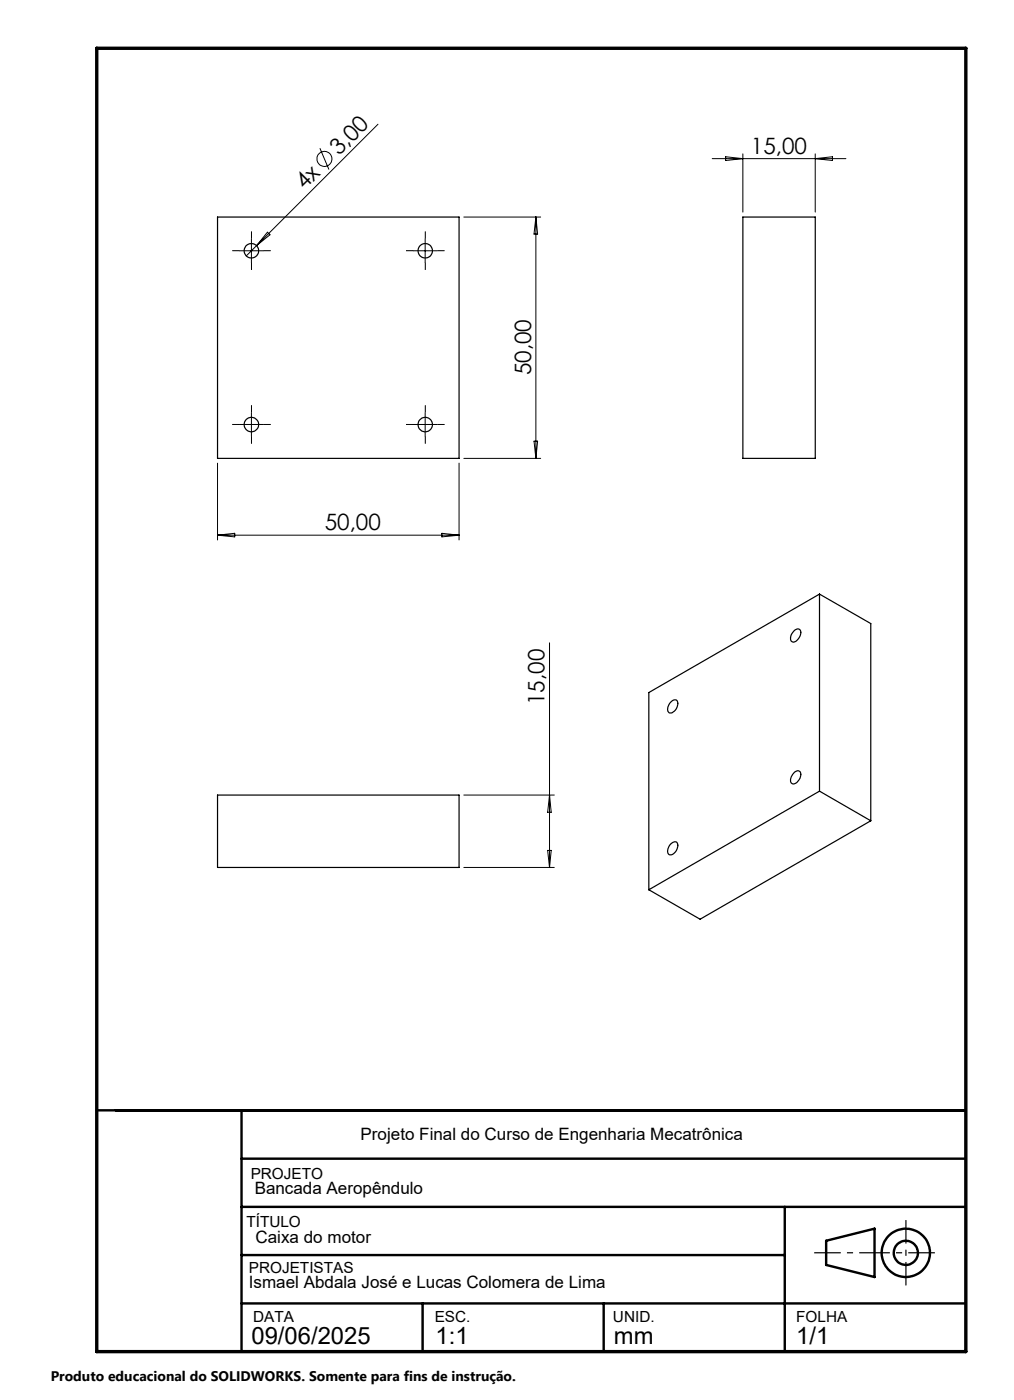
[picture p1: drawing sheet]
<svg xmlns="http://www.w3.org/2000/svg" width="210mm" height="290mm" viewBox="0 0 210 290" stroke-linecap="round" stroke-linejoin="round" font-family="sans-serif">
<g fill="none" stroke="#000" stroke-width=".25">
<path d="M45 45h50.1v49.9h-50.1zM153.8 45h15v49.9h-15zM164.5 130.6a.77 .77 0 0 1 1.1-.2 .77 .77 0 0 1 .2 1.1 1.83 1.83 0 0 1-1.7 1.5 1.36 1.36 0 0 1 .2-2.2zM169.7 123.1l-35.3 20.4v40.8M169.7 123.1v40.8M169.7 123.1l10.6 6.1v40.8M138.9 145.5a.77 .77 0 0 1 .8-.5 .77 .77 0 0 1 .7 .7 1.89 1.89 0 0 1-1.7 2 1.32 1.32 0 0 1 0-2zM45 164.7h50.1v15h-50.1zM138.9 174.9a.86 .86 0 0 1 1.4-.2 1.89 1.89 0 0 1-1.6 2.4 1.32 1.32 0 0 1 0-2zM164.5 160a.77 .77 0 0 1 1.1-.2 .77 .77 0 0 1 .2 1.1 1.58 1.58 0 0 1-1.8 1.4 1.51 1.51 0 0 1 .3-2.1zM169.7 163.9l-35.3 20.4M169.7 163.9l10.6 6.1"/>
<path d="M180.3 170l-35.3 20.4-10.6-6.1"/>
<circle cx="52.1" cy="52" r="1.5"/>
<circle cx="88.1" cy="51.9" r="1.5"/>
<circle cx="52.1" cy="87.9" r="1.5"/>
<circle cx="88.1" cy="87.9" r="1.5"/>
</g>
<g fill="none" stroke="#000" stroke-width=".21">
<path d="M66.3 30.7l1.8 4.4M78.3 25.7l-27.3 27.3M147.5 32.9h27.7M150.3 32.5l3.5 .4-3.5 .3zM153.8 31.9v12M168.8 31.9v12M168.8 32.9l3.6-.4v.7zM49.6 51.9h5M52.1 49.4v5.1M55.4 48.1l.5 .5-2.8 2.3zM85.5 51.9h5.1M88.1 49.4v5.1"/>
<path d="M96.1 45h15.9M111 45v49.9M111 45l.3 3.5h-.7zM45 95.9v15.9M49.6 87.9h5M52.1 85.5v4.9M85.5 87.9h5.1M88.1 85.5v4.9M95.1 95.9v15.9M96.1 94.9h15.9M110.6 91.4h.7l-.3 3.5zM45 110.9h50.1"/>
<path d="M45 110.9l3.6-.4v.7zM91.5 110.5l3.6 .4-3.6 .3zM113.8 133.2v46.5M96.1 164.7h18.7M96.1 179.7h18.7M113.4 176.2h.8l-.4 3.5zM113.8 164.7l.4 3.6h-.8z"/>
<circle cx="67.2" cy="32.9" r="1.57"/>
</g>
<g fill="none" stroke="#000" stroke-width=".5">
<path d="M20 230h180M50 230v50M50 240h150M50 250h150M50 260h112.5M162.5 250v30M171.1 257l10-2.5v10l-10-2.5zM50 270h150M87.5 270v10M125 270v10"/>
<circle cx="187.6" cy="259.5" r="5"/>
<circle cx="187.6" cy="259.5" r="2.51"/>
</g>
<g fill="none" stroke="#000" stroke-width=".21" stroke-dasharray="15.2 1.3 1.3 1.3" stroke-linecap="butt">
<path d="M49.6 51.9h-1.5M52.1 49.4v-1.5M52.1 54.4v1.5M54.6 51.9h1.5M85.6 51.9h-1.5M88.1 49.4v-1.5M88.1 54.4v1.5M90.6 51.9h1.5M49.6 87.9h-1.5M52.1 85.4v-1.5M52.1 90.4v1.5M54.6 87.9h1.5"/>
<path d="M85.6 87.9h-1.5M88.1 85.4v-1.5M88.1 90.4v1.5M90.6 87.9h1.5"/>
</g>
<path d="M168.6 259.5h25" fill="none" stroke="#000" stroke-width=".25" stroke-dasharray="6.3 1.3 1.3 1.3" stroke-dashoffset=".8" stroke-linecap="butt"/>
<path d="M187.6 252.7v13.6" fill="none" stroke="#000" stroke-width=".25" stroke-dasharray="6.3 1.3 1.3 1.3" stroke-dashoffset="1.5" stroke-linecap="butt"/>
<path d="M20 10h180v270h-180z" fill="none" stroke="#000" stroke-width=".7"/>
<g font-size="4.9">
<text x="52.1" y="278.3">09/06/2025</text>
<text x="90.2" y="278.3">1:1</text>
<text x="127.1" y="278.3">mm</text>
<text x="164.9" y="278.3">1/1</text>
</g>
<g font-size="4.7">
<text x="70.2" y="32.3" transform="rotate(-45 70.2 32.3)">3,00</text>
<text x="155.5" y="31.8">15,00</text>
<text x="63.1" y="39.4" transform="rotate(-45 63.1 39.4)">4x</text>
<text x="110" y="77.7" transform="rotate(-90 110 77.7)">50,00</text>
<text x="67.3" y="109.8">50,00</text>
<text x="112.8" y="146.1" transform="rotate(-90 112.8 146.1)">15,00</text>
</g>
<g font-size="3.5">
<text x="74.7" y="236.2">Projeto Final do Curso de Engenharia Mecatrônica</text>
<text x="52.7" y="247.3">Bancada Aeropêndulo</text>
<text x="52.9" y="257.5">Caixa do motor</text>
<text x="51.5" y="266.8">Ismael Abdala José e Lucas Colomera de Lima</text>
</g>
<g font-size="3.2">
<text x="51.9" y="244.2">PROJETO</text>
<text x="51" y="254.1">TÍTULO</text>
<text x="51.5" y="263.7">PROJETISTAS</text>
<text x="52.4" y="273.8">DATA</text>
<text x="90" y="273.8">ESC.</text>
<text x="126.9" y="273.8">UNID.</text>
<text x="164.9" y="273.8">FOLHA</text>
</g>
<text font-size="2.9" x="10.5" y="286">Produto educacional do SOLIDWORKS. Somente para fins de instrução.</text>
</svg>
